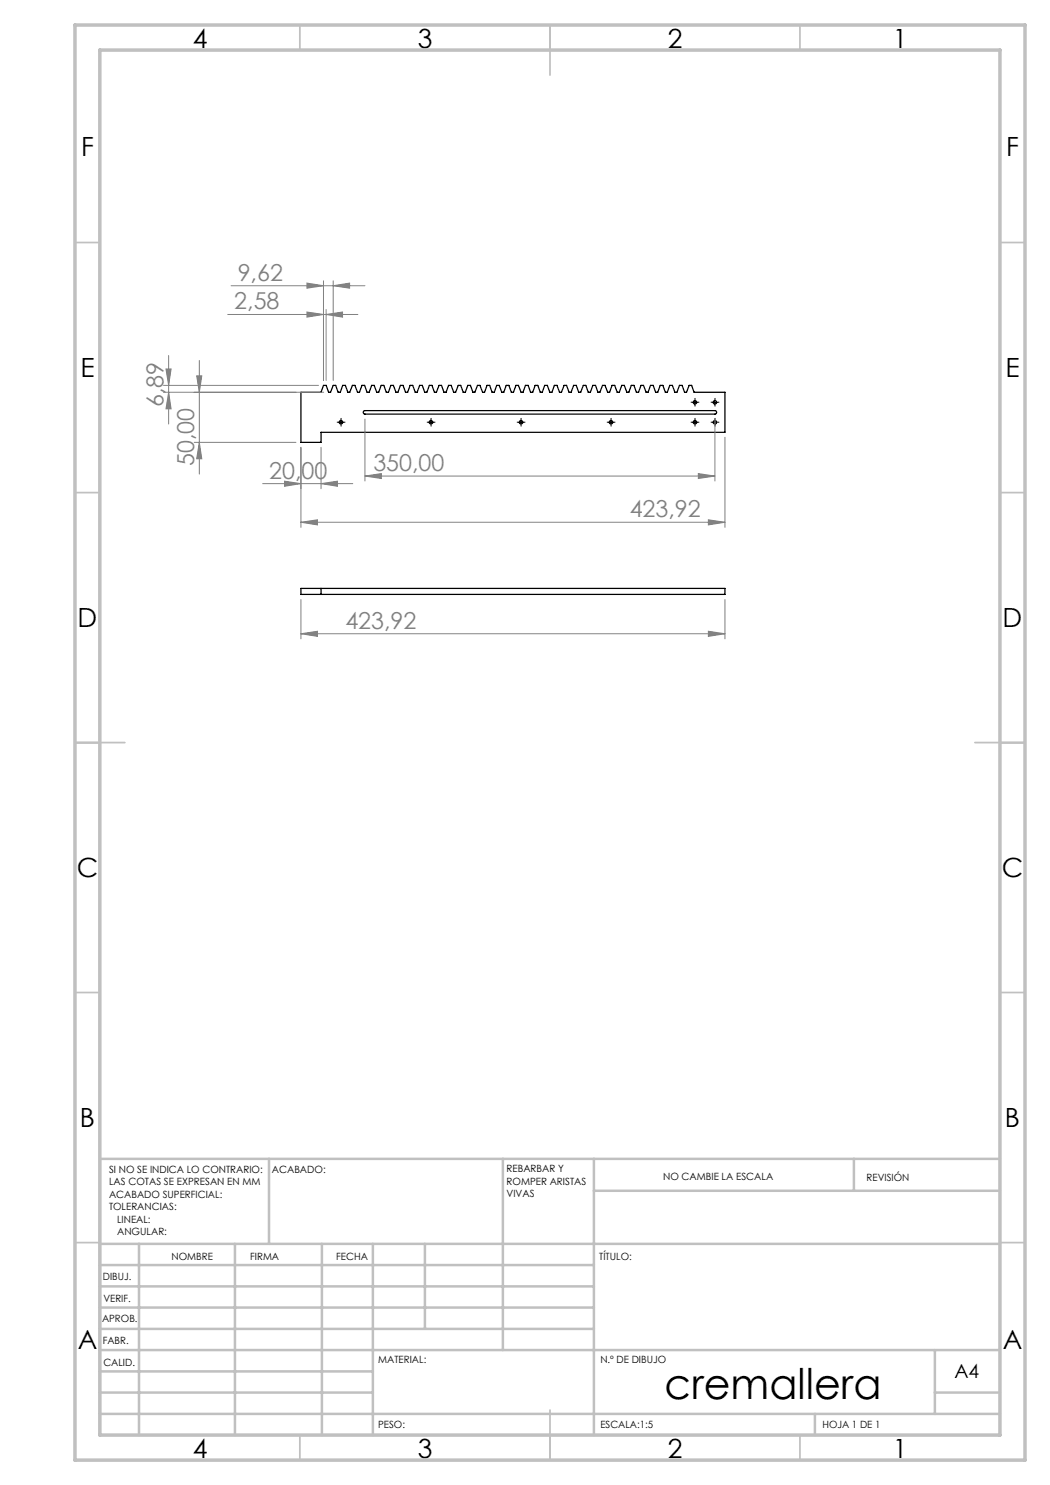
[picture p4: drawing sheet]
<svg xmlns="http://www.w3.org/2000/svg" width="210mm" height="297mm" viewBox="0 0 210 297" stroke-linecap="round" stroke-linejoin="round" font-family="sans-serif">
<g fill="none" stroke="#000" stroke-width=".25">
<path d="M60.2 78.5h4l.5-1.4h.5l.5 1.4h.4l.5-1.4h.5l.5 1.4h.5l.4-1.4h.6l.5 1.4h.4l.5-1.4h.5l.5 1.4h.4l.5-1.4h.5l.5 1.4h.4l.5-1.4h.5l.6 1.4h.3l.5-1.4h.6l.5 1.4h.4l.5-1.4h.5l.5 1.4h.4l.5-1.4h.5l.5 1.4h.4l.5-1.4h.5l.5 1.4h.4l.5-1.4h.6l.4 1.4h.5l.5-1.4h.5l.5 1.4h.4l.5-1.4h.5l.5 1.4h.4l.5-1.4h.5l.5 1.4h.4l.6-1.4h.4l.5 1.4h.5l.5-1.4h.5l.5 1.4h.4l.5-1.4h.5l.5 1.4h.4l.5-1.4h.5l.5 1.4h.4l.5-1.4h.5l.6 1.4h.4l.4-1.4h.6l.5 1.4h.4l.5-1.4h.5l.5 1.4h.4l.5-1.4h.5l.5 1.4h.4l.5-1.4h.6l.5 1.4h.3l.5-1.4h.6l.5 1.4h.4l.5-1.4h.5l.5 1.4h.4l.5-1.4h.5l.5 1.4h.4l.5-1.4h.6l.4 1.4h.4l.6-1.4h.5l.5 1.4h.4l.5-1.4h.5l.5 1.4h.4l.5-1.4h.5l.5 1.4h.4l.5-1.4h.5l.5 1.4h.5l.5-1.4h.4l.6 1.4h.4l.5-1.4h.5l.5 1.4h.4l.5-1.4h.5l.5 1.4h.4l.5-1.4h.5l.5 1.4h.5l.4-1.4h.6l.5 1.4h.4l.4-1.4h.6l.5 1.4h.4l.5-1.4h.5l.5 1.4h.4l.5-1.4h.5l.5 1.4h6.2v8h-80.8v2h-4zM72.7 82.2l.1-.1h70.2a.35 .35 0 0 1 .3 .4 .35 .35 0 0 1-.3 .3h-70l-.3-.2zM60.2 117.7h84.8v1.2h-84.8zM64.2 117.7v1.2"/>
<circle cx="68.2" cy="84.5" r=".35"/>
<circle cx="86.2" cy="84.5" r=".35"/>
<circle cx="104.2" cy="84.5" r=".35"/>
<circle cx="122.2" cy="84.5" r=".35"/>
<circle cx="139" cy="84.5" r=".35"/>
<circle cx="139" cy="80.5" r=".35"/>
<circle cx="143" cy="80.5" r=".35"/>
<circle cx="143" cy="84.5" r=".35"/>
</g>
<g fill="none" stroke="#808080" stroke-width=".2">
<path d="M46.2 57.1h26.8M61.4 56.6l3.3 .5-3.3 .5zM64.7 56.2v19.9M66.6 57.1l3.3-.5v1zM66.6 56.2v19.9M32.7 78.5h32M32.7 77.1h31M33.2 73.8h1l-.5 3.3zM33.7 78.5l.5 3.3h-1zM33.7 71.1v13.7M39.3 75.2h1.1l-.5 3.3zM39.9 72.1v22.7"/>
<path d="M45.5 62.9h26.1M61.4 62.4l3.3 .5-3.3 .5zM65.2 62.9l3.3-.5v1zM65.2 61.9v14.2M38.8 88.5h20.4M39.9 88.5l.5 3.3h-1.1zM52.5 96.7h18.1M56.9 96.2l3.3 .5-3.3 .6zM60.2 89.5v16M64.2 96.7l3.3-.5v1.1zM64.2 89.5v8.3M73 95.2l3.3-.5v1z"/>
<path d="M73 83.8v12.4M73 95.2h70M139.7 94.7l3.3 .5-3.3 .5zM143 83.8v12.4M145 87.5v18M60.2 104.5l3.3-.5v1zM60.2 119.9v7.9M60.2 104.5h84.8M141.7 104l3.3 .5-3.3 .5zM145 119.9v7.9M60.2 126.7l3.3-.4v1zM60.2 126.7h84.8"/>
<path d="M141.7 126.3l3.3 .4-3.3 .6z"/>
</g>
<g fill="none" stroke="#000" stroke-width=".2" stroke-dasharray="15.2 1.3 1.3 1.3" stroke-linecap="butt">
<path d="M139 79.9v-.3M143 79.9v-.3M67.7 84.4h-.3M68.2 83.9v-.3M68.2 84.9v.4M68.7 84.4h.4M85.7 84.4h-.3M86.2 83.9v-.3M86.2 84.9v.4M86.7 84.4h.4M103.7 84.4h-.3M104.2 83.9v-.3"/>
<path d="M104.2 84.9v.4M104.7 84.4h.4M121.7 84.4h-.3M122.2 83.9v-.3M122.2 84.9v.4M122.7 84.4h.4M138.5 80.4h-.3M138.5 84.4h-.3M139 80.9v.4M139 83.9v-.3M139 84.9v.4M139.5 80.4h.4"/>
<path d="M139.5 84.4h.4M142.5 84.4h-.3M142.5 80.4h-.3M143 83.9v-.3M143 84.9v.4M143 80.9v.4M143.5 84.4h.4M143.5 80.4h.4"/>
</g>
<g fill="none" stroke="#000" stroke-width=".2">
<path d="M139 80v1M143 80v1M67.7 84.5h1M68.2 84v.9M85.7 84.5h1M86.2 84v.9M103.7 84.5h1M104.2 84v.9M121.7 84.5h1M122.2 84v.9M138.5 84.5h1M138.5 80.5h1"/>
<path d="M139 84v.9M142.5 84.5h1M142.5 80.5h1M143 84v.9"/>
</g>
<g fill="none" stroke="#c0c0c0" stroke-width=".35">
<path d="M60 5v5M110 5v10M160 5v5M15 48.5h5M200 48.5h5M15 98.5h5M200 98.5h5M15 148.5h10M195 148.5h10M15 198.5h5M200 198.5h5M15 248.5h5"/>
<path d="M200 248.5h5M60 287v5M110 282v10M160 287v5"/>
</g>
<g fill="none" stroke="#c0c0c0" stroke-width=".5">
<path d="M53.8 231.8v17M100.6 231.8v38.2M118.8 231.8v55.2M118.8 238.2h81.2M170.8 231.8v6.4M200 231.8h-180v55.2M20 248.8h180M20 257.3h98.8M20 253h98.8M27.8 248.8v38.2M47 248.8v38.2M64.4 248.8v38.2"/>
<path d="M74.6 248.8v38.2M85 248.8v17M20 265.8h98.8M20 261.5h98.8M20 278.5h54.6M20 274.3h54.6M20 270h180M187 278.5h13M187 270v12.8M20 282.8h180M163 282.8v4.2"/>
</g>
<path d="M15 5h190v287h-190zM20 10h180v277h-180z" fill="none" stroke="#c0c0c0" stroke-width=".7"/>
<g fill="#808080">
<path d="M139.7 94.7l3.3 .5-3.3 .5zM73 95.2l3.3-.5v1z"/>
<path d="M56.9 96.2l3.3 .5-3.3 .6zM64.2 96.7l3.3-.5v1.1z"/>
<path d="M60.2 104.5l3.3-.5v1zM141.7 104l3.3 .5-3.3 .5z"/>
<path d="M61.4 56.6l3.3 .5-3.3 .5zM66.6 57.1l3.3-.5v1z"/>
<path d="M65.2 62.9l3.3-.5v1zM61.4 62.4l3.3 .5-3.3 .5z"/>
<path d="M33.7 78.5l.5 3.3h-1zM33.2 73.8h1l-.5 3.3z"/>
<path d="M39.3 75.2h1.1l-.5 3.3zM39.9 88.5l.5 3.3h-1.1z"/>
<path d="M60.2 126.7l3.3-.4v1zM141.7 126.3l3.3 .4-3.3 .6z"/>
</g>
<text font-size="8.5" x="132.9" y="279.7">cremallera</text>
<g font-size="5.3">
<text x="38.5" y="9.5">4</text>
<text x="83.5" y="9.5">3</text>
<text x="133.5" y="9.5">2</text>
<text x="178.5" y="9.5">1</text>
<text x="16.2" y="31.2">F</text>
<text x="201.2" y="31.2">F</text>
<text x="16.1" y="75.5">E</text>
<text x="201.1" y="75.5">E</text>
<text x="15.5" y="125.5">D</text>
<text x="200.5" y="125.5">D</text>
<text x="15.4" y="175.5">C</text>
<text x="200.4" y="175.5">C</text>
<text x="16" y="225.5">B</text>
<text x="201" y="225.5">B</text>
<text x="15.5" y="269.7">A</text>
<text x="200.5" y="269.7">A</text>
<text x="38.5" y="291.5">4</text>
<text x="83.5" y="291.5">3</text>
<text x="133.5" y="291.5">2</text>
<text x="178.5" y="291.5">1</text>
</g>
<g font-size="4.7" fill="#808080">
<text x="47.5" y="56.1">9,62</text>
<text x="46.9" y="61.9">2,58</text>
<text x="32.7" y="81.4" transform="rotate(-90 32.7 81.4)">6,89</text>
<text x="38.9" y="93.2" transform="rotate(-90 38.9 93.2)">50,00</text>
<text x="53.8" y="95.7">20,00</text>
<text x="74.7" y="94.2">350,00</text>
<text x="125.9" y="103.4">423,92</text>
<text x="69.1" y="125.7">423,92</text>
</g>
<text font-size="3.9" x="190.9" y="275.5">A4</text>
<g font-size="2">
<text x="21.8" y="234.6">SI NO SE INDICA LO CONTRARIO:</text>
<text x="21.8" y="237.1">LAS COTAS SE EXPRESAN EN MM</text>
<text x="21.8" y="239.6">ACABADO SUPERFICIAL:</text>
<text x="54.4" y="234.6">ACABADO:</text>
<text x="101.3" y="234.5">REBARBAR Y</text>
<text x="101.3" y="237">ROMPER ARISTAS</text>
<text x="101.3" y="239.5">VIVAS</text>
<text x="132.6" y="236">NO CAMBIE LA ESCALA</text>
<text x="173.3" y="236.2">REVISIÓN</text>
<text x="21.8" y="242.1">TOLERANCIAS:</text>
<text x="23.4" y="244.6">LINEAL:</text>
<text x="23.4" y="247.1">ANGULAR:</text>
<text x="34.3" y="252">NOMBRE</text>
<text x="50" y="251.9">FIRMA</text>
<text x="67.2" y="251.9">FECHA</text>
<text x="119.9" y="251.9">TÍTULO:</text>
<text x="20.6" y="256.1">DIBUJ.</text>
<text x="20.7" y="260.3">VERIF.</text>
<text x="20.4" y="264.4">APROB.</text>
<text x="20.5" y="268.8">FABR.</text>
<text x="20.7" y="273.1">CALID.</text>
<text x="75.6" y="272.5">MATERIAL:</text>
<text x="120.1" y="272.5">N.º DE DIBUJO</text>
<text x="75.6" y="285.5">PESO:</text>
<text x="120.1" y="285.6">ESCALA:1:5</text>
<text x="164.5" y="285.6">HOJA 1 DE 1</text>
</g>
</svg>
